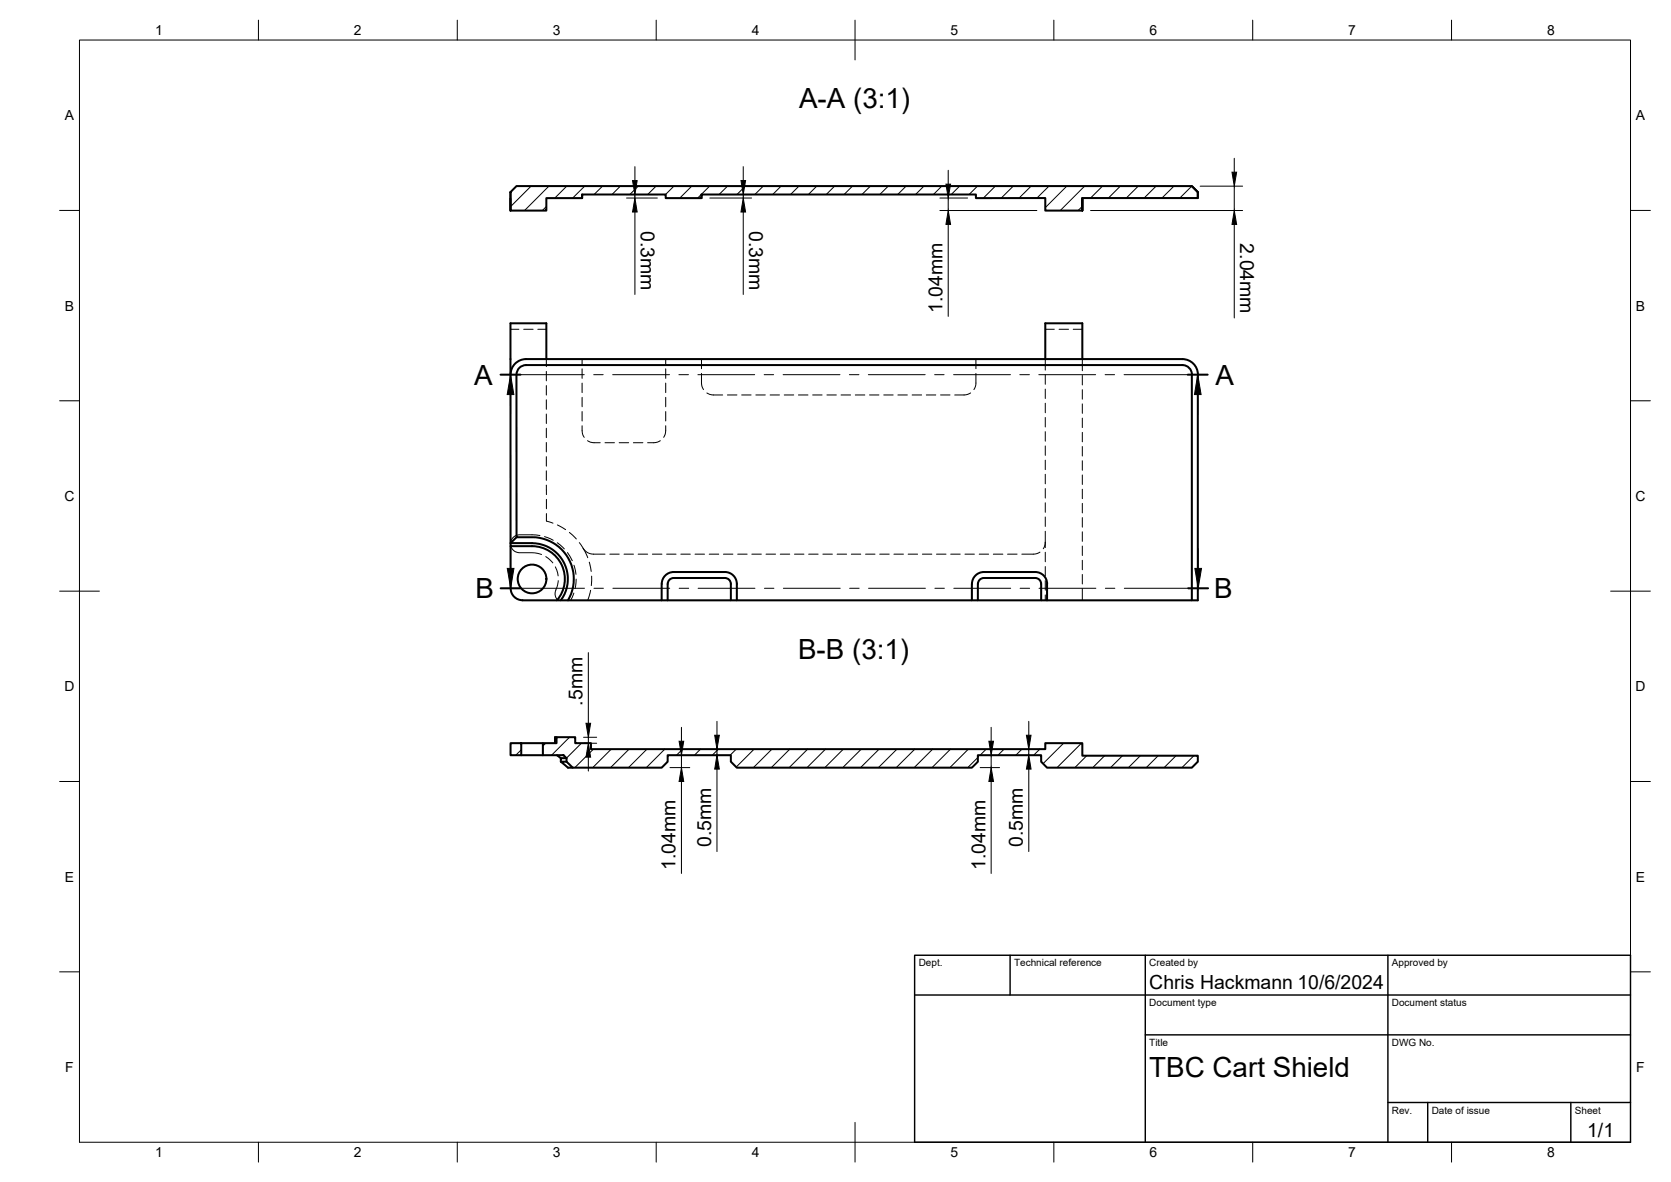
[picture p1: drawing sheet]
<svg xmlns="http://www.w3.org/2000/svg" width="420mm" height="297mm" viewBox="0 0 420 297" stroke-linecap="round" stroke-linejoin="round" font-family="sans-serif">
<!-- layer: Hidden -->
<g fill="none" stroke="#000" stroke-width=".25">
<path d="M128.4 82.7h2.1M131.7 82.7h2.3M135.2 82.7h2.2M137.4 90.2v1.9M137.4 93.3v2.4M137.4 96.9v2.4M146.4 90.2v1.3M146.4 92.7v2.4M146.4 96.3v2.4M146.4 99.9v2.3M167.4 90.2v1.3M167.4 92.7v2.4"/>
<path d="M167.4 96.3v2.4M167.4 99.9v2.3M176.4 93.8v2.9l.5 1.2M176.4 90.2v2.5M177.7 98.7l1.2 .5 2.8 .1M182.9 99.3h2.4M186.5 99.3h2.3M190.1 99.3h2.3M193.6 99.3h2.4M197.2 99.3h2.4M200.8 99.3h2.4M204.3 99.3h2.4"/>
<path d="M207.9 99.3h2.4M211.5 99.3h2.4M215.1 99.3h2.3M218.6 99.3h2.4M222.2 99.3h2.4M225.8 99.3h2.4M229.3 99.3h2.4M232.9 99.3h2.4M236.5 99.3h2.4M244.1 98.7l-1.2 .5-2.8 .1M245.4 93.8v2.9l-.5 1.2M245.4 90.2v2.5"/>
<path d="M262.8 90.2v2.8M262.8 94.2v2.4M262.8 97.8v2.3M262.8 82.7h2.3M266.3 82.7h2.4M269.9 82.7h2.2M272.1 90.2v3M272.1 94.3v2.4M272.1 97.9v2.4M137.4 100.5v2.4M137.4 104v2.4M137.4 107.6v2.4"/>
<path d="M137.4 111.2v2.4M137.4 114.8v2.3M137.4 118.3v2.4M146.4 107a4.2 4.2 0 0 0 .5 2.9M146.4 103.4v2.4M147.7 110.8l.3 .1a4.9 4.9 0 0 0 2.9 .4M152.1 111.3h2.4M155.7 111.3h2.4M159.3 111.3h2.3M166 110.8l-.3 .1a4.9 4.9 0 0 1-2.9 .4M167.4 107a4.3 4.3 0 0 1-.5 2.9M167.4 103.4v2.4"/>
<path d="M262.8 101.3v2.4M262.8 104.9v2.4M262.8 108.5v2.4M262.8 112.1v2.3M262.8 115.6v2.4M262.8 119.2v2.4M272.1 101.5v2.4M272.1 105.1v2.3M272.1 108.7v2.3M272.1 112.2v2.4M272.1 115.8v2.4M272.1 119.4v2.3"/>
<path d="M135.8 134.6l-5.2-.2a2.25 2.25 0 0 0-2.2 2.2 2.25 2.25 0 0 0 2.2 2.3 12.8 12.8 0 0 1 5.3 .4h.3M136.9 134.9l2.2 .9M137.2 139.9l1.8 1.6M137.4 121.9v2.4M137.4 129.1v1.8l1.6 .6M137.4 125.5v2.4M140.1 136.4l1.8 1.6M140.1 131.9l2.1 1.2M142.7 138.9l1.2 2M143.2 133.8l1.7 1.7M145.7 136.4l.9 1.4M146.6 137.8l1 1 .8 .3 3.7 .2"/>
<path d="M146.6 137.8l1.2 2.4M153.3 139.3h2.4M156.9 139.3h2.4M160.5 139.3h2.4M164 139.3h2.4M167.6 139.3h2.4M171.2 139.3h2.4M174.8 139.3h2.3M178.3 139.3h2.4M181.9 139.3h2.4M185.5 139.3h2.4M189 139.3h2.4"/>
<path d="M192.6 139.3h2.4M196.2 139.3h2.4M199.8 139.3h2.3M203.3 139.3h2.4M206.9 139.3h2.4M210.5 139.3h2.4M214.1 139.3h2.3M217.6 139.3h2.4M221.2 139.3h2.4M224.8 139.3h2.4M228.3 139.3h2.4M231.9 139.3h2.4"/>
<path d="M235.5 139.3h2.4M239.1 139.3h2.3M242.6 139.3h2.4M246.2 139.3h2.4M249.8 139.3h2.4M253.3 139.3h2.4M261.5 138.8l-1.2 .4-3.4 .1M262.8 136.3l-.1 .9-.4 .7M262.8 122.8v2.4M262.8 126.4v2.3M262.8 129.9v2.4M262.8 133.5v4.1"/>
<path d="M262.8 138.8v2.4M272.1 122.9v2.4M272.1 126.5v2.4M272.1 130.1v2.4M272.1 133.7v2.3M272.1 137.2v2.4M139.6 142.5l.7 2.2M140.4 145.9l-.4 1.7a2.51 2.51 0 0 0 .3 3.3M144.3 149l-.8 1.9M144.3 142l.5 2.3M144.9 145.5l-.3 2.4M148.2 141.3l.5 2.3"/>
<path d="M148.5 148.3l-.7 2.6M148.8 144.8l-.1 2.4M262.8 142.4v2.3M262.8 145.9v2.4M262.8 149.5v1.4M272.1 140.8v2.4M272.1 144.4v2.4M272.1 147.9v3"/>
</g>
<!-- layer: Visible -->
<g fill="none" stroke="#000" stroke-width=".51">
<path d="M128.4 48.3v4.6M129.9 46.8h169.8l1.5 1.5v1.5h-29.1v3.1h-9.3v-3.1h-17.4v-.9h-69v.9h-9v-.9h-21v.9h-9v3.1h-9v-4.6zM146.4 48.9v.9M176.4 48.9v.9M272.1 49.9v3zM272.1 49.8v.1M299.7 46.8l1.5 1.5v1.5M128.4 94.2v42.3h5.4a9 9 0 0 1 8 4.9 9 9 0 0 1-.8 9.5M137.4 90.2v-9h-9v13M262.8 90.2v-9h9.3v9M299.7 94.2v56.7M299.7 94.1a2.4 2.4 0 0 0-2.4-2.4h-165a2.4 2.4 0 0 0-2.4 2.4v40.9a18.4 18.4 0 0 1 6.6 .4 10.5 10.5 0 0 1 6.3 15.5"/>
<path d="M301.2 94.2v56.7h-169.8a3 3 0 0 1-3-3.1M301.2 94.1a3.9 3.9 0 0 0-3.9-3.9h-165a3.9 3.9 0 0 0-3.9 3.9M128.4 137.3v10.6M129.9 135l-1.5 1.5v.8h5.4a8.2 8.2 0 0 1 7.5 4.7 8.2 8.2 0 0 1-1.2 8.9M166.4 146.8v4.1M167.9 146.8v4.1M169.4 145.3h12.9a1.49 1.49 0 0 1 1.5 1.4M169.4 143.7h12.9a2.99 2.99 0 0 1 3 3M169.4 145.3a1.49 1.49 0 0 0-1.5 1.4M169.4 143.7a2.99 2.99 0 0 0-3 3M183.8 146.8v4.1M185.3 146.8v4.1"/>
<path d="M244.4 146.8v4.1M244.4 146.7a2.99 2.99 0 0 1 3-3h12.9a2.99 2.99 0 0 1 3 3M245.9 146.8v4.1M245.9 146.7a1.49 1.49 0 0 1 1.5-1.4h12.9a1.49 1.49 0 0 1 1.5 1.4M261.8 146.8v4.1M263.3 146.8v4.1M128.4 186.8h2.7v3h-2.7zM131.1 189.8h5.4M131.1 186.8h5.4M136.5 186.8h3.4v-1.5h4.7v1.5h4v1.5h114.2v-1.5h9.3v3.1h29.1v1.5l-1.5 1.5h-36.4l-1.5-1.5v-1.6h-15.9v1.6l-1.5 1.5h-59.1l-1.5-1.5v-1.6h-15.9v1.6l-1.5 1.5h-22.4l-1.5-1.5v-.9l-.8-.7h-5.2zM139.9 185.3h-.3v1.5M140 189.8l1 .7"/>
<path d="M142.5 191.4h-1.5l1.8 1.5h1.2M142.5 190.5h-1.5v.9"/>
<circle cx="133.8" cy="145.5" r="3.6"/>
</g>
<!-- layer: BORDER -->
<g fill="none" stroke="#000" stroke-width=".25">
<path d="M20 10.1h390v276.9h-390zM65 5.1v5M115 5.1v5M165 5.1v5M215 5.1v10M265 5.1v5M315 5.1v5M365 5.1v5M15 52.9h5M410 52.9h5M15 100.7h5M410 100.7h5"/>
<path d="M15 148.6h10M405 148.6h10M15 196.4h5M410 196.4h5M15 244.2h5M410 244.2h5M65 287v5M115 287v5M165 287v5M215 282.1v9.9M265 287v5M315 287v5"/>
<path d="M365 287v5"/>
</g>
<!-- layer: TITLEBLOCK -->
<path d="M230 240.1h180v46.9h-180zM230 250h180M254 240.1v9.9M288 240.1v46.9M349 240.1v46.9M288 260.1h122M349 277.1h61M359 277.1v9.9M395 277.1v9.9" fill="none" stroke="#000" stroke-width=".36"/>
<!-- layer: Hatching -->
<g fill="none" stroke="#000" stroke-width=".25">
<path d="M133.5 46.8l-5.1 5.1M137.4 51.9l-1 1M138 46.8l-6.1 6.1M142.5 46.8l-3 3M147 46.8l-3 3M151.5 46.8l-2.1 2.1M156 46.8l-2.1 2.1M160.5 46.8l-2.1 2.1M165 46.8l-2.1 2.1M169.4 46.8l-2.1 2.1M173.9 46.8l-3 3M178.4 46.8l-3 3"/>
<path d="M182.9 46.8l-2.1 2.1M187.4 46.8l-2.1 2.1M191.9 46.8l-2.1 2.1M196.4 46.8l-2.1 2.1M200.9 46.8l-2.1 2.1M205.4 46.8l-2.1 2.1M209.8 46.8l-2 2.1M214.3 46.8l-2.1 2.1M218.8 46.8l-2.1 2.1M223.3 46.8l-2.1 2.1M227.8 46.8l-2.1 2.1M232.3 46.8l-2.1 2.1"/>
<path d="M236.8 46.8l-2.1 2.1M241.3 46.8l-2.1 2.1M245.8 46.8l-2.1 2.1M250.3 46.8l-3 3M254.8 46.8l-3 3M259.2 46.8l-3 3M263.7 46.8l-3 3M268.2 46.8l-5.4 5.4M272.1 51.9l-1 1M272.7 46.8l-6.1 6.1M277.2 46.8l-3 3M281.7 46.8l-3 3"/>
<path d="M286.2 46.8l-3 3M290.7 46.8l-3 3M295.2 46.8l-3 3M299.7 46.8l-3 3M301.2 49.7l-.1 .1M131.1 188.4l-1.4 1.4M137.2 186.8l-.7 .7M143.2 185.3l-4.5 4.5M146.2 186.8l-3.7 3.7M149.2 188.3l-4.7 4.6M153.7 188.3l-4.7 4.6M158.2 188.3l-4.7 4.6"/>
<path d="M162.6 188.3l-4.6 4.6M167.1 188.3l-4.6 4.6M171.6 188.3l-1.5 1.5M176.1 188.3l-1.5 1.5M180.6 188.3l-1.5 1.5M185.1 188.3l-1.5 1.5M189.6 188.3l-4.5 4.5M194.1 188.3l-4.7 4.6M198.6 188.3l-4.6 4.6M203.1 188.3l-4.7 4.6M207.5 188.3l-4.6 4.6M212 188.3l-4.6 4.6"/>
<path d="M216.5 188.3l-4.6 4.6M221 188.3l-4.6 4.6M225.5 188.3l-4.6 4.6M230 188.3l-4.6 4.6M234.5 188.3l-4.6 4.6M239 188.3l-4.6 4.6M243.5 188.3l-4.7 4.6M245.9 190.4l-2.6 2.5M247.9 188.3l-1.4 1.5M252.5 188.3l-1.5 1.5M256.9 188.3l-1.5 1.5M261.4 188.3l-1.5 1.5"/>
<path d="M262.9 186.8l-.1 .1M267.4 186.8l-5.1 5.1M271.9 186.8l-6.1 6.1M273.3 189.9l-3 3M277.8 189.9l-3 3M282.3 189.9l-3 3M286.7 189.9l-3 3M291.2 189.9l-3 3M295.7 189.9l-3 3M300.2 189.9l-3 3"/>
</g>
<!-- layer: Section Lines -->
<path d="M125.9 94.2h5M298.7 94.2h5M125.9 147.8h5M298.8 147.8h5" fill="none" stroke="#000" stroke-width=".51"/>
<g fill="none" stroke="#000" stroke-width=".25">
<path d="M128.4 99.2v4.9M130.9 94.2h16M149.3 94.2h2.4M154.1 94.2h14.2M170.7 94.2h2.4M175.5 94.2h14.3M192.2 94.2h2.3M196.9 94.2h14.3M213.6 94.2h2.4M218.3 94.2h14.3M235 94.2h2.4M239.8 94.2h14.3"/>
<path d="M256.4 94.2h2.4M261.2 94.2h14.3M277.9 94.2h2.3M282.6 94.2h16.1M301.2 99.2v4.9M128.4 137.8v5M301.3 137.8v5M130.9 147.8h16.1M149.4 147.8h2.3M154.1 147.8h14.3M170.8 147.8h2.4M175.5 147.8h14.3"/>
<path d="M192.2 147.8h2.4M197 147.8h14.3M213.6 147.8h2.4M218.4 147.8h14.3M235.1 147.8h2.3M239.8 147.8h14.3M256.5 147.8h2.4M261.3 147.8h14.2M277.9 147.8h2.4M282.7 147.8h16.1"/>
</g>
<path d="M128.4 94.2l.8 5h-1.7zM301.2 94.2l.8 5h-1.7zM127.6 142.8h1.6l-.8 5zM300.4 142.8h1.7l-.8 5z" fill="#000" stroke="#000" stroke-width=".25"/>
<!-- layer: FD_Dimensions -->
<g fill="none" stroke="#000" stroke-width=".25">
<path d="M310.3 39.8v3.5M157.5 48.9h7.8M157.5 49.8h7.8M159.6 41.9v3.5M159.6 48.9v.9M159.6 53.3v20.7M178.5 48.9h10.5M178.5 49.8h10.5M186.9 41.9v3.5M186.9 48.9v.9M186.9 53.3v20.7M236.3 49.8h7"/>
<path d="M236.3 52.9h24.4M238.4 42.8v3.5M238.4 49.8v3.1M238.4 56.4v23.1M274.2 52.9h38.2M301.8 46.8h10.6M310.3 46.8v6.1M310.3 56.4v23.5M147.9 164v17.8M146.7 186.8h3.3M146.7 185.3h3.3M147.9 185.3v1.5"/>
<path d="M147.9 190.3v3.5M168.5 192.9h4.9M171.3 182.8v3.5M171.3 189.8v3.1M171.3 196.4v23.1M180.3 181.3v3.5M180.3 188.3v1.5M180.3 193.3v20.7M246.5 192.9h4.8M249.2 182.8v3.5M249.2 189.8v3.1M249.2 196.4v23.1"/>
<path d="M258.7 181.3v3.5M258.7 188.3v1.5M258.7 193.3v20.7"/>
</g>
<g fill="#000" stroke="#000" stroke-width=".25">
<path d="M159 45.4h1.2l-.6 3.5zM159.6 49.8l.6 3.5h-1.2zM186.3 45.4h1.2l-.6 3.5zM186.9 49.8l.6 3.5h-1.2zM237.8 46.3h1.2l-.6 3.5zM238.4 52.9l.6 3.5h-1.2zM309.8 43.3h1.1l-.6 3.5zM310.3 52.9l.6 3.5h-1.1zM147.9 186.8l.6 3.5h-1.2zM147.3 181.8h1.2l-.6 3.5zM170.8 186.3h1.1l-.6 3.5zM171.3 192.9l.6 3.5h-1.1z"/>
<path d="M179.7 184.8h1.2l-.6 3.5zM180.3 189.8l.6 3.5h-1.2zM248.6 186.3h1.2l-.6 3.5zM249.2 192.9l.6 3.5h-1.2zM258.1 184.8h1.1l-.5 3.5zM258.7 189.8l.5 3.5h-1.1z"/>
</g>
<g font-size="7">
<text x="200.9" y="27.1">A-A (3:1)</text>
<text x="119.2" y="96.7">A</text>
<text x="305.7" y="96.7">A</text>
<text x="119.6" y="150.3">B</text>
<text x="305.3" y="150.3">B</text>
<text x="200.7" y="165.6">B-B (3:1)</text>
<text x="289" y="270.6">TBC Cart Shield</text>
</g>
<g font-size="4.9">
<text x="161.1" y="58" transform="rotate(90 161.1 58)">0.3mm</text>
<text x="188.3" y="58" transform="rotate(90 188.3 58)">0.3mm</text>
<text x="311.8" y="61.2" transform="rotate(90 311.8 61.2)">2.04mm</text>
<text x="237" y="78.6" transform="rotate(-90 237 78.6)">1.04mm</text>
<text x="146.5" y="177.3" transform="rotate(-90 146.5 177.3)">.5mm</text>
<text x="178.8" y="212.8" transform="rotate(-90 178.8 212.8)">0.5mm</text>
<text x="257.2" y="212.8" transform="rotate(-90 257.2 212.8)">0.5mm</text>
<text x="169.9" y="218.6" transform="rotate(-90 169.9 218.6)">1.04mm</text>
<text x="247.8" y="218.6" transform="rotate(-90 247.8 218.6)">1.04mm</text>
<text x="289" y="248.5">Chris Hackmann 10/6/2024</text>
<text x="399.1" y="285.7">1/1</text>
</g>
<g font-size="3.5">
<text x="39" y="8.8">1</text>
<text x="89" y="8.8">2</text>
<text x="139" y="8.8">3</text>
<text x="189" y="8.8">4</text>
<text x="239" y="8.8">5</text>
<text x="289" y="8.8">6</text>
<text x="339" y="8.8">7</text>
<text x="389" y="8.8">8</text>
<text x="16.3" y="30.2">A</text>
<text x="411.3" y="30.2">A</text>
<text x="16.3" y="78">B</text>
<text x="411.3" y="78">B</text>
<text x="16.2" y="125.9">C</text>
<text x="411.2" y="125.9">C</text>
<text x="16.2" y="173.7">D</text>
<text x="411.2" y="173.7">D</text>
<text x="16.3" y="221.6">E</text>
<text x="411.3" y="221.6">E</text>
<text x="16.4" y="269.4">F</text>
<text x="411.4" y="269.4">F</text>
<text x="39" y="290.8">1</text>
<text x="89" y="290.8">2</text>
<text x="139" y="290.8">3</text>
<text x="189" y="290.8">4</text>
<text x="239" y="290.8">5</text>
<text x="289" y="290.8">6</text>
<text x="339" y="290.8">7</text>
<text x="389" y="290.8">8</text>
</g>
<g font-size="2.5">
<text x="231" y="242.9">Dept.</text>
<text x="255" y="242.9">Technical reference</text>
<text x="289" y="242.9">Created by</text>
<text x="350" y="242.9">Approved by</text>
<text x="289" y="252.8">Document type</text>
<text x="350" y="252.8">Document status</text>
<text x="289" y="262.9">Title</text>
<text x="350" y="262.9">DWG No.</text>
<text x="350" y="279.9">Rev.</text>
<text x="360" y="279.9">Date of issue</text>
<text x="396" y="279.9">Sheet</text>
</g>
</svg>
